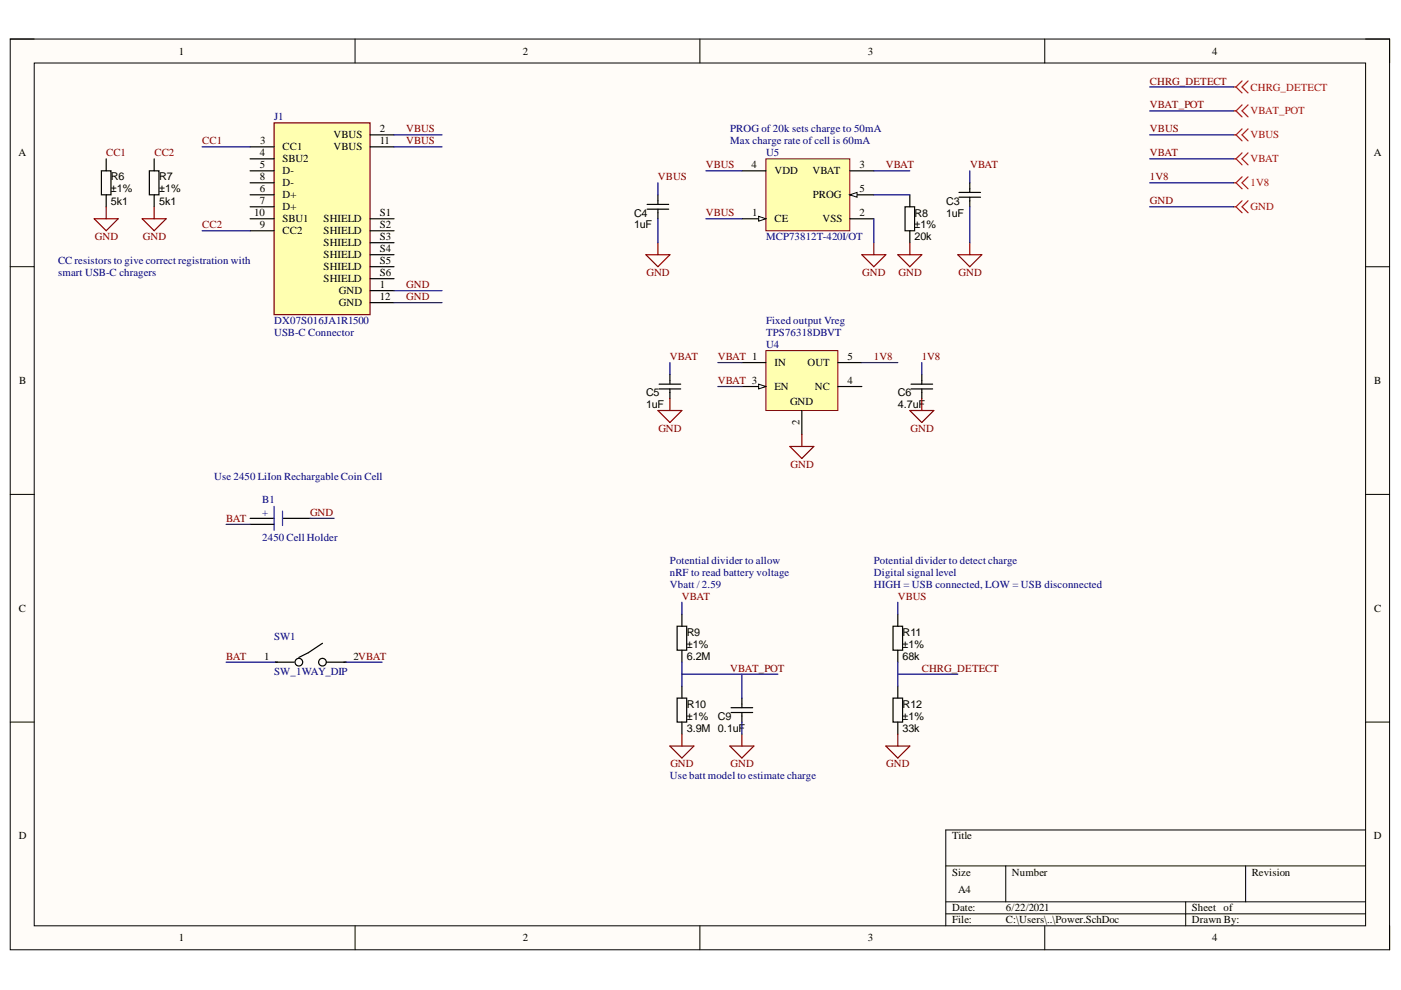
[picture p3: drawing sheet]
<svg xmlns="http://www.w3.org/2000/svg" width="297mm" height="210mm" viewBox="0 0 297 210" stroke-linecap="round" stroke-linejoin="round" font-family="sans-serif">
<path d="M2.2 8.3h292.4v193.1h-292.4z" fill-rule="evenodd" fill="#fffcf8"/>
<path d="M2.2 8.3h292.4v193.1h-292.4z" fill="none" stroke="#000" stroke-width=".21"/>
<path d="M7.3 13.4h282.2v182.9h-282.2z" fill-rule="evenodd" fill="#fffcf8"/>
<g fill="none" stroke="#000" stroke-width=".21">
<path d="M2.2 8.3h5.1M7.3 13.4h282.2v182.9h-282.2zM75.3 8.3v5.1M148.4 8.3v5.1M221.5 8.3v5.1M289.5 8.3h5.1v5.1M2.2 56.5h5.1M289.5 56.6h5.1M2.2 104.8h5.1M289.5 104.8h5.1M2.2 153.1h5.1M289.5 153.1h5.1"/>
<path d="M289.5 176h-89v20.3M75.3 196.3v5.1M148.4 196.3v5.1M200.5 183.6h89M200.5 191.2h89M200.5 193.8h89M213.2 183.6v7.6M221.5 196.3v5.1M251.4 191.2v5.1M264.1 183.6v7.6M294.6 196.3v5.1"/>
</g>
<path d="M162.4 74.3h15.2v12.7h-15.2z" fill-rule="evenodd" fill="#ffffb0"/>
<path d="M162.4 74.3h15.2v12.7h-15.2z" fill="none" stroke="#800000" stroke-width=".21"/>
<path d="M157.3 76.9h5.1M157.3 82h5.1M170 87v5.1" fill="none" stroke="#000" stroke-width=".25"/>
<path d="M160.9 81.4l1.5 .6-1.5 .5z" fill="#f8fcff"/>
<path d="M160.9 81.4l1.5 .6-1.5 .5z" fill="none" stroke="#000" stroke-width=".21"/>
<path d="M142 79.4v2M177.6 76.9h5.1M195.4 79.4v2M139.7 82.5h4.6M139.7 81.4h4.6M142 82.5v2M177.6 82h5.1M193.2 82.5h4.5M193.2 81.4h4.5M195.4 82.5v2" fill="none" stroke="#000" stroke-width=".25"/>
<path d="M139.5 87h5.1l-2.6 2.6zM142 84.5v2.5M167.5 94.7h5l-2.5 2.5zM170 92.1v2.6M192.9 87h5.1l-2.6 2.6zM195.4 84.5v2.5" fill="none" stroke="#800000" stroke-width=".25"/>
<path d="M162.4 33.7h17.8v15.2h-17.8z" fill-rule="evenodd" fill="#ffffb0"/>
<path d="M162.4 33.7h17.8v15.2h-17.8z" fill="none" stroke="#800000" stroke-width=".21"/>
<path d="M157.3 36.2h5.1M180.2 36.2h5.1M157.3 46.4h5.1M180.2 46.4h5.1" fill="none" stroke="#000" stroke-width=".25"/>
<path d="M160.9 45.9l1.5 .5-1.5 .5z" fill="#f8fcff"/>
<path d="M160.9 45.9l1.5 .5-1.5 .5z" fill="none" stroke="#000" stroke-width=".21"/>
<path d="M180.2 41.3h5.1" fill="none" stroke="#000" stroke-width=".25"/>
<path d="M180.2 41.3l1.5-.5v1z" fill="#f8fcff"/>
<path d="M180.2 41.3l1.5-.5v1z" fill="none" stroke="#000" stroke-width=".21"/>
<g fill="none" stroke="#000" stroke-width=".25">
<path d="M21.5 36.2h2v5.1h-2zM22.5 33.7v2.5M31.7 36.2h2v5.1h-2zM32.7 33.7v2.5M205.6 38.8v2M22.5 41.3v2.5M32.7 41.3v2.5M137.2 44.4h4.6M137.2 43.3h4.6M139.5 41.3v2M139.5 44.4v2M191.9 43.8h2v5.1h-2z"/>
<path d="M192.9 41.3v2.5M192.9 48.9v2.6M203.3 41.8h4.6M203.3 40.8h4.6M205.6 41.8v2M53 109.9h5.1M53 111.2h5.1M59.9 109.9h5.8M68.4 136.4l-3 2-2 1M143.6 132.8h2v5.1h-2zM144.6 130.2v2.6M144.6 137.9v2.5"/>
<path d="M189.3 132.8h2.1v5.1h-2.1zM190.4 130.2v2.6M190.4 137.9v2.5M58.4 140.4h4M64.2 140.4a.81 .81 0 0 0-1.2-.7 .81 .81 0 0 0-.1 1.3 .81 .81 0 0 0 1.3-.5M69.2 140.4a.81 .81 0 0 0-1.2-.7 .81 .81 0 0 0-.1 1.4 .81 .81 0 0 0 1.3-.6M69.4 140.4h4M143.6 148h2v5.1h-2zM144.6 145.5v2.5M144.6 153.1v2.5M155 151.1h4.6M155 150h4.6"/>
<path d="M157.3 148v2M157.3 151.1v2M189.3 148h2.1v5.1h-2.1zM190.4 145.5v2.5M190.4 153.1v2.5"/>
</g>
<g fill="none" stroke="#800000" stroke-width=".25">
<path d="M20 46.4h5.1l-2.6 2.5zM22.5 43.8v2.6M30.1 46.4h5.1l-2.5 2.5zM32.7 43.8v2.6M136.9 54h5.1l-2.5 2.5zM139.5 51.5v2.5M182.7 54h5.1l-2.5 2.6zM185.3 51.5v2.5M190.4 54h5l-2.5 2.6zM192.9 51.5v2.5M203.1 54h5.1l-2.6 2.6zM205.6 51.5v2.5"/>
<path d="M142 158.2h5.1l-2.5 2.5zM144.6 155.6v2.6M154.7 158.2h5.1l-2.5 2.5zM157.3 155.6v2.6M187.8 158.2h5.1l-2.5 2.5zM190.4 155.6v2.6"/>
</g>
<g fill="none" stroke="#f00" stroke-width=".25">
<path d="M261.6 18.4h.5M262.1 18.4l1.2 1.3M263.3 17.2l-1.2 1.2M264.6 17.2l-1.3 1.2 1.3 1.3M261.6 33.7h.5M261.6 38.8h.5M261.6 28.6h.5M261.6 23.5h.5M262.1 33.7l1.2 1.3M262.1 38.8l1.2 1.2M262.1 28.6l1.2 1.3M262.1 23.5l1.2 1.3"/>
<path d="M263.3 32.4l-1.2 1.3M263.3 37.5l-1.2 1.3M263.3 27.3l-1.2 1.3M263.3 22.2l-1.2 1.3M264.6 32.4l-1.3 1.3 1.3 1.3M264.6 37.5l-1.3 1.3 1.3 1.2M264.6 27.3l-1.3 1.3 1.3 1.3M264.6 22.2l-1.3 1.3 1.3 1.3M261.6 43.8h.5M262.1 43.8l1.2 1.3M263.3 42.6l-1.2 1.2M264.6 42.6l-1.3 1.2 1.3 1.3"/>
</g>
<path d="M58.1 107.4v5M59.9 108.4v3" fill="none" stroke="#00f" stroke-width=".25"/>
<path d="M58.1 26.1h20.4v40.6h-20.4z" fill-rule="evenodd" fill="#ffffb0"/>
<path d="M58.1 26.1h20.4v40.6h-20.4z" fill="none" stroke="#800000" stroke-width=".25"/>
<g fill="none" stroke="#000" stroke-width=".25">
<path d="M53 31.1h5.1M53 33.7h5.1M53 36.2h5.1M53 38.8h5.1M78.5 31.1h5M78.5 28.6h5M53 41.3h5.1M53 43.8h5.1M53 46.4h5.1M53 48.9h5.1M78.5 46.4h5M78.5 48.9h5"/>
<path d="M78.5 51.5h5M78.5 54h5M78.5 56.5h5M78.5 59.1h5M78.5 61.6h5M78.5 64.2h5"/>
</g>
<g fill="none" stroke="#000080" stroke-width=".25">
<path d="M243.8 18.4h17.8M42.9 31.1h10.1M83.5 28.6h10.2M83.5 31.1h10.2M139.5 38.8v2.5M149.7 36.2h7.6M185.3 36.2h7.6M205.6 36.2v2.6M243.8 38.8h17.8M243.8 33.7h17.8M243.8 28.6h17.8M243.8 23.5h17.8"/>
<path d="M42.9 48.9h10.1M139.5 46.4v5.1M149.7 46.4h7.6M185.3 41.3h7.6M185.3 46.4v5.1M205.6 43.8v7.7M243.8 43.8h17.8M83.5 61.6h10.2M83.5 64.2h10.2M142 76.9v2.5M152.2 76.9h5.1M182.7 76.9h7.7"/>
<path d="M195.4 76.9v2.5M152.2 82h5.1M47.9 111.2h5.1M65.7 109.9h5.1M144.6 127.7v2.5M190.4 127.7v2.5M47.9 140.4h10.5M73.4 140.4h7.6M144.6 140.4v2.5M157.3 142.9v5.1M157.3 153.1v2.5M164.9 142.9h-20.3v2.6"/>
<path d="M190.4 140.4v5.1M190.4 142.9h12.7"/>
</g>
<g font-size="2.3">
<text x="37.9" y="11.6">1</text>
<text x="110.8" y="11.6">2</text>
<text x="184" y="11.6">3</text>
<text x="257" y="11.6">4</text>
<text x="70.7" y="29.3">VBUS</text>
<text x="80.5" y="28.1">2</text>
<text x="3.9" y="33.1">A</text>
<text x="55.1" y="33.1">4</text>
<text x="55.1" y="35.7">5</text>
<text x="55.2" y="30.6">3</text>
<text x="59.9" y="31.9">CC1</text>
<text x="59.9" y="34.4">SBU2</text>
<text x="70.7" y="31.9">VBUS</text>
<text x="80.5" y="30.6">11</text>
<text x="159.3" y="35.7">4</text>
<text x="182.2" y="35.7">3</text>
<text x="291.3" y="33.1">A</text>
<text x="23.5" y="40.7">±1%</text>
<text x="23.5" y="38.2">R6</text>
<text x="33.8" y="40.7">±1%</text>
<text x="33.8" y="38.2">R7</text>
<text x="55.1" y="38.2">8</text>
<text x="55.1" y="40.7">6</text>
<text x="59.9" y="36.9">D-</text>
<text x="59.9" y="39.5">D-</text>
<text x="164.2" y="36.9">VDD</text>
<text x="172.2" y="36.9">VBAT</text>
<text x="182.2" y="40.7">5</text>
<text x="23.5" y="43.4">5k1</text>
<text x="33.8" y="43.4">5k1</text>
<text x="53.9" y="45.8">10</text>
<text x="55.1" y="43.3">7</text>
<text x="59.9" y="42">D+</text>
<text x="59.9" y="44.6">D+</text>
<text x="59.9" y="47.1">SBU1</text>
<text x="68.6" y="47.1">SHIELD</text>
<text x="80.5" y="45.8">S1</text>
<text x="134.4" y="45.9">C4</text>
<text x="159.5" y="45.8">1</text>
<text x="164.2" y="47.1">CE</text>
<text x="172.3" y="42">PROG</text>
<text x="174.4" y="47.1">VSS</text>
<text x="182.2" y="45.8">2</text>
<text x="193.9" y="45.9">R8</text>
<text x="200.6" y="45.9">1uF</text>
<text x="200.6" y="43.4">C3</text>
<text x="55.1" y="48.4">9</text>
<text x="59.9" y="49.7">CC2</text>
<text x="68.6" y="49.7">SHIELD</text>
<text x="68.6" y="52.2">SHIELD</text>
<text x="80.5" y="48.4">S2</text>
<text x="80.5" y="51">S3</text>
<text x="80.5" y="53.5">S4</text>
<text x="134.4" y="48.4">1uF</text>
<text x="193.9" y="48.4">±1%</text>
<text x="193.9" y="51">20k</text>
<text x="68.6" y="54.8">SHIELD</text>
<text x="68.6" y="57.3">SHIELD</text>
<text x="68.6" y="59.9">SHIELD</text>
<text x="80.5" y="56">S5</text>
<text x="80.5" y="58.6">S6</text>
<text x="71.8" y="62.4">GND</text>
<text x="71.8" y="64.9">GND</text>
<text x="80.5" y="61.1">1</text>
<text x="80.5" y="63.7">12</text>
<text x="164.2" y="77.6">IN</text>
<text x="171.2" y="77.6">OUT</text>
<text x="179.7" y="76.3">5</text>
<text x="4.1" y="81.4">B</text>
<text x="137" y="83.9">C5</text>
<text x="164.2" y="82.7">EN</text>
<text x="172.8" y="82.7">NC</text>
<text x="179.7" y="81.4">4</text>
<text x="190.4" y="83.9">C6</text>
<text x="291.4" y="81.4">B</text>
<text x="137" y="86.6">1uF</text>
<text x="167.5" y="86">GND</text>
<text x="190.4" y="86.6">4.7uF</text>
<text x="169.5" y="90.1" transform="rotate(-90 169.5 90.1)">2</text>
<text x="4" y="129.7">C</text>
<text x="291.4" y="129.7">C</text>
<text x="145.6" y="137.4">±1%</text>
<text x="145.6" y="134.8">R9</text>
<text x="191.4" y="137.4">±1%</text>
<text x="191.4" y="134.8">R11</text>
<text x="56" y="139.9">1</text>
<text x="75" y="139.9">2VBAT</text>
<text x="145.6" y="139.9">6.2M</text>
<text x="191.4" y="139.9">68k</text>
<text x="145.6" y="152.6">±1%</text>
<text x="145.6" y="155.1">3.9M 0.1uF</text>
<text x="145.6" y="150">R10</text>
<text x="152.2" y="152.6">C9</text>
<text x="191.4" y="152.6">±1%</text>
<text x="191.4" y="155.1">33k</text>
<text x="191.4" y="150">R12</text>
<text x="4" y="177.9">D</text>
<text x="201.9" y="177.9">Title</text>
<text x="291.3" y="177.9">D</text>
<text x="201.9" y="185.6">Size</text>
<text x="214.5" y="185.6">Number</text>
<text x="265.4" y="185.6">Revision</text>
<text x="203.1" y="189.4">A4</text>
<text x="201.9" y="193.2">Date:</text>
<text x="201.9" y="195.8">File:</text>
<text x="213.3" y="193.2">6/22/2021</text>
<text x="213.3" y="195.8">C:\Users\..\Power.SchDoc</text>
<text x="252.7" y="193.2">Sheet of</text>
<text x="252.7" y="195.8">Drawn By:</text>
<text x="37.9" y="199.6">1</text>
<text x="110.8" y="199.6">2</text>
<text x="184" y="199.6">3</text>
<text x="257" y="199.6">4</text>
</g>
<g font-size="2.3" fill="#800000">
<text x="243.8" y="17.9">CHRG_DETECT</text>
<text x="243.8" y="23">VBAT_POT</text>
<text x="86.1" y="28.1">VBUS</text>
<text x="243.8" y="28.1">VBUS</text>
<text x="22.5" y="33.1">CC1</text>
<text x="32.7" y="33.1">CC2</text>
<text x="42.9" y="30.6">CC1</text>
<text x="86.1" y="30.6">VBUS</text>
<text x="149.7" y="35.7">VBUS</text>
<text x="187.8" y="35.7">VBAT</text>
<text x="205.7" y="35.7">VBAT</text>
<text x="243.8" y="33.1">VBAT</text>
<text x="139.5" y="38.2">VBUS</text>
<text x="243.8" y="38.2">1V8</text>
<text x="149.7" y="45.8">VBUS</text>
<text x="243.8" y="43.3">GND</text>
<text x="20.1" y="51">GND</text>
<text x="30.3" y="51">GND</text>
<text x="42.9" y="48.4">CC2</text>
<text x="137.1" y="58.6">GND</text>
<text x="182.8" y="58.6">GND</text>
<text x="190.5" y="58.6">GND</text>
<text x="203.2" y="58.6">GND</text>
<text x="86.1" y="61.1">GND</text>
<text x="86.1" y="63.7">GND</text>
<text x="142" y="76.3">VBAT</text>
<text x="152.2" y="76.3">VBAT 1</text>
<text x="185.3" y="76.3">1V8</text>
<text x="195.4" y="76.3">1V8</text>
<text x="152.2" y="81.4">VBAT 3</text>
<text x="139.6" y="91.5">GND</text>
<text x="193.1" y="91.5">GND</text>
<text x="167.6" y="99.2">GND</text>
<text x="48" y="110.7">BAT</text>
<text x="65.7" y="109.4">GND</text>
<text x="144.6" y="127.1">VBAT</text>
<text x="190.4" y="127.1">VBUS</text>
<text x="48" y="139.9">BAT</text>
<text x="154.8" y="142.4">VBAT_POT</text>
<text x="195.4" y="142.4">CHRG_DETECT</text>
<text x="142.1" y="162.7">GND</text>
<text x="154.9" y="162.7">GND</text>
<text x="187.9" y="162.7">GND</text>
</g>
<g font-size="2.3" fill="#f00">
<text x="265.1" y="19.2">CHRG_DETECT</text>
<text x="265.1" y="29.3">VBUS</text>
<text x="265.1" y="24.3">VBAT_POT</text>
<text x="265.1" y="34.4">VBAT</text>
<text x="265.1" y="39.5">1V8</text>
<text x="265.1" y="44.6">GND</text>
</g>
<g font-size="2.3" fill="#000080">
<text x="58.1" y="25.5">J1</text>
<text x="154.8" y="28.1">PROG of 20k sets charge to 50mA</text>
<text x="154.8" y="30.6">Max charge rate of cell is 60mA</text>
<text x="162.4" y="33.1">U5</text>
<text x="162.4" y="51">MCP73812T-420I/OT</text>
<text x="12.4" y="56">CC resistors to give correct registration with</text>
<text x="12.4" y="58.6">smart USB-C chragers</text>
<text x="58.1" y="68.7">DX07S016JA1R1500</text>
<text x="58.1" y="71.3">USB-C Connector</text>
<text x="162.4" y="71.3">TPS76318DBVT</text>
<text x="162.4" y="68.7">Fixed output Vreg</text>
<text x="162.4" y="73.8">U4</text>
<text x="45.4" y="101.8">Use 2450 LiIon Rechargable Coin Cell</text>
<text x="55.6" y="106.6">B1</text>
<text x="55.6" y="109.4">+</text>
<text x="55.6" y="114.7">2450 Cell Holder</text>
<text x="142" y="119.5">Potential divider to allow</text>
<text x="185.3" y="119.5">Potential divider to detect charge</text>
<text x="142" y="122.1">nRF to read battery voltage</text>
<text x="142" y="124.6">Vbatt / 2.59</text>
<text x="185.3" y="122.1">Digital signal level</text>
<text x="185.3" y="124.6">HIGH = USB connected, LOW = USB disconnected</text>
<text x="58.1" y="135.6">SW1</text>
<text x="58.1" y="143.2">SW_1WAY_DIP</text>
<text x="142" y="165.3">Use batt model to estimate charge</text>
</g>
</svg>
